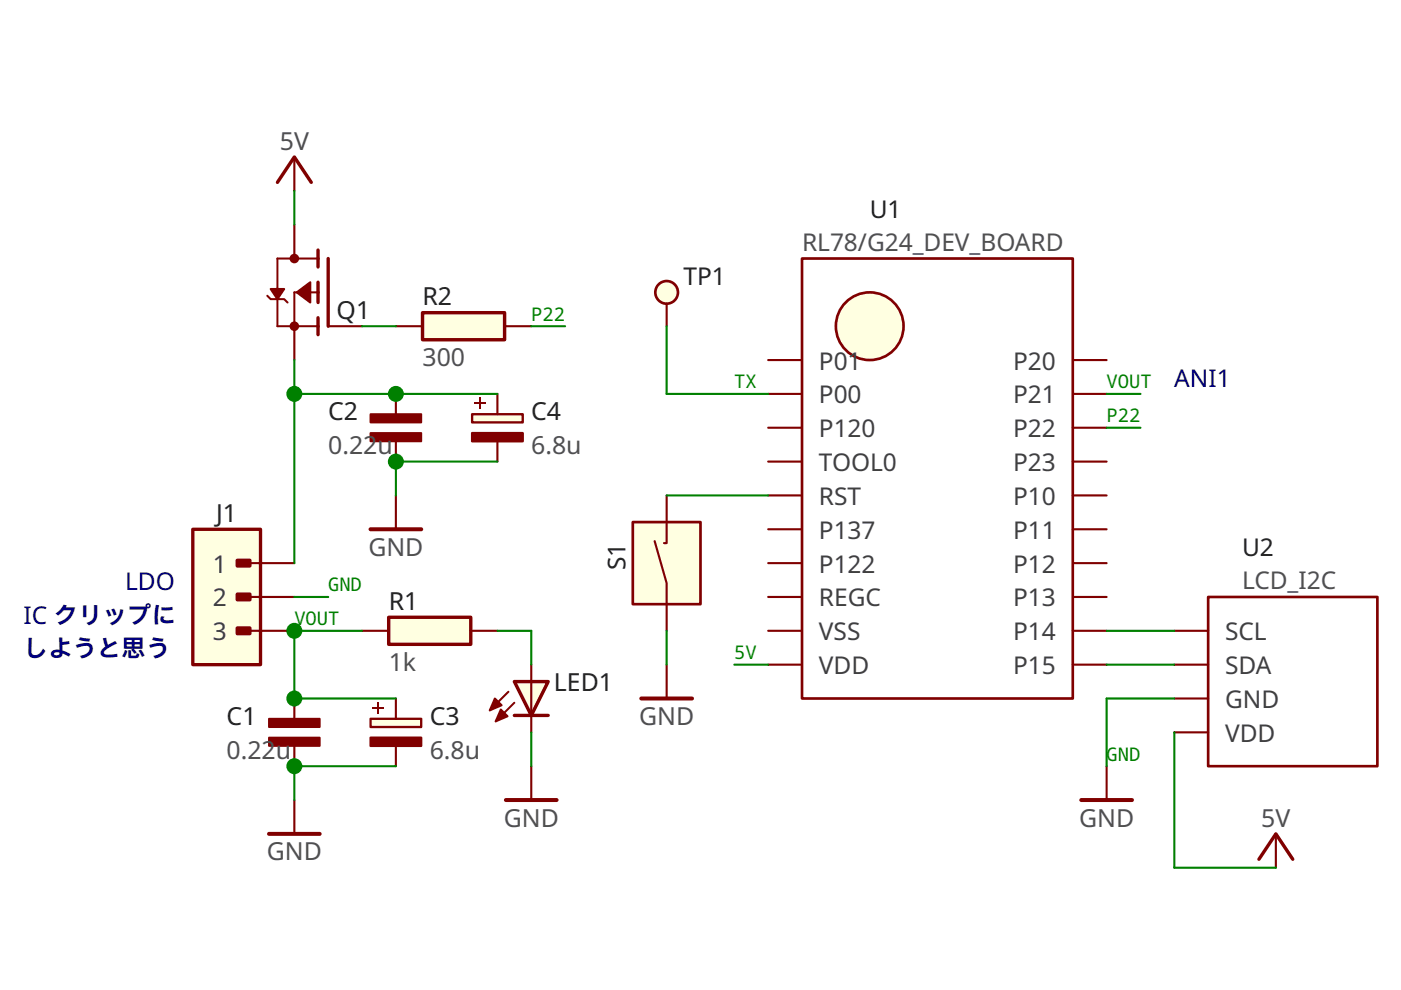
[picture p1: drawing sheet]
<svg xmlns="http://www.w3.org/2000/svg" width="297mm" height="210mm" viewBox="0 0 297 210" stroke-linecap="round" stroke-linejoin="round" font-family="sans-serif">
<circle cx="141.3" cy="62" r="2.4" fill="#ffffe1" stroke="#800000" stroke-width=".57"/>
<path d="M141.3 64.4v4.8M83.9 105v7.2" fill="none" stroke="#800000" stroke-width=".45"/>
<path d="M78.6 112.2h10.7" fill="none" stroke="#800000" stroke-width=".85"/>
<path d="M100.1 87.8h10.7v1.8h-10.7z" fill-rule="evenodd" fill="#ffffe1" stroke="#800000" stroke-width=".49"/>
<path d="M100.1 91.8h10.7v1.8h-10.7z" fill-rule="evenodd" fill="#800000" stroke="#800000" stroke-width=".49"/>
<path d="M100.5 85.5h2.5M101.8 84.3v2.5" fill="none" stroke="#800000" stroke-width=".36"/>
<path d="M105.5 83.5v4.3M105.5 93.6v4.3" fill="none" stroke="#800000" stroke-width=".45"/>
<path d="M134.2 110.7h14.3v17.4h-14.3z" fill-rule="evenodd" fill="#ffffe1" stroke="#800000" stroke-width=".57"/>
<path d="M138.8 114.7l2.5 8.9v10.1M141.3 105v10.2h-.5M112.6 162.5v7.1" fill="none" stroke="#800000" stroke-width=".45"/>
<path d="M107.3 169.6h10.7" fill="none" stroke="#800000" stroke-width=".85"/>
<g fill="#ffffe1" stroke="#800000" stroke-width=".72">
<path d="M67.4 62v2.1z"/>
<path d="M67.4 59.8v2.2z"/>
<path d="M67.4 69.2v1.8z"/>
<path d="M67.4 67.4v1.8z"/>
<path d="M67.4 54.8v1.8z"/>
<path d="M67.4 53v1.8z"/>
<path d="M69.6 54.8v14.4z"/>
</g>
<g fill="#ffffe1" stroke="#800000" stroke-width=".43">
<path d="M62.4 62h5z"/>
<path d="M62.4 62v7.2z"/>
<path d="M62.4 54.8h5z"/>
<path d="M58.8 63.4v5.8z"/>
<path d="M58.8 54.8v8.6z"/>
<path d="M58.8 54.8h3.6z"/>
<path d="M58.8 69.2h8.6z"/>
</g>
<g fill="#800000" stroke="#800000" stroke-width=".43">
<path d="M57.4 61.3h2.9l-1.5 2.1z"/>
<path d="M62.9 62l2.9-2.2v4.3z"/>
</g>
<g fill="#800000">
<circle cx="62.4" cy="54.8" r="1.02"/>
<circle cx="62.4" cy="69.2" r="1.02"/>
</g>
<path d="M56.7 62.7l.7 .7h2.9l.7 .7" fill="none" stroke="#800000" stroke-width=".43"/>
<path d="M62.4 47.6v7.2M62.4 69.2v7.1M69.6 69.2h7.2M249 133.7h7.2M141.3 140.9v7.2M249 155.3h7.2M249 140.9h7.2M249 148.1h7.2" fill="none" stroke="#800000" stroke-width=".45"/>
<path d="M136 148.1h10.7" fill="none" stroke="#800000" stroke-width=".85"/>
<path d="M256.2 126.6h35.8v35.9h-35.8z" fill="none" stroke="#800000" stroke-width=".57"/>
<circle cx="184.4" cy="69.2" r="7.2" fill="#ffffe1" stroke="#800000" stroke-width=".57"/>
<path d="M170 54.8h57.4v93.3h-57.4z" fill="none" stroke="#800000" stroke-width=".57"/>
<g fill="none" stroke="#800000" stroke-width=".45">
<path d="M162.9 76.3h7.1M227.4 76.3h7.2M83.9 83.5v4.3M83.9 93.6v4.3M162.9 90.7h7.1M162.9 83.5h7.1M162.9 97.9h7.1M227.4 90.7h7.2M227.4 83.5h7.2M227.4 97.9h7.2M162.9 112.2h7.1M162.9 119.4h7.1"/>
<path d="M162.9 105h7.1M227.4 112.2h7.2M227.4 119.4h7.2M227.4 105h7.2M162.9 133.7h7.1M162.9 126.6h7.1M227.4 133.7h7.2M227.4 126.6h7.2M162.9 140.9h7.1M227.4 140.9h7.2M62.4 169.6v7.2M234.6 162.5v7.1"/>
</g>
<path d="M57 176.8h10.8M229.2 169.6h10.8" fill="none" stroke="#800000" stroke-width=".85"/>
<g fill="#800000" stroke="#800000" stroke-width=".42">
<path d="M78.6 87.8h10.7v1.8h-10.7z" fill-rule="evenodd"/>
<path d="M78.6 91.8h10.7v1.8h-10.7z" fill-rule="evenodd"/>
</g>
<path d="M82.4 130.9h17.4v5.7h-17.4z" fill-rule="evenodd" fill="#ffffe1" stroke="#800000" stroke-width=".72"/>
<path d="M62.4 33.3v7.2M76.8 133.7h5.6M99.8 133.7h5.7M62.4 148.1v4.3M62.4 158.1v4.4" fill="none" stroke="#800000" stroke-width=".45"/>
<g fill="#800000" stroke="#800000" stroke-width=".42">
<path d="M57 152.4h10.8v1.7h-10.8z" fill-rule="evenodd"/>
<path d="M57 156.4h10.8v1.7h-10.8z" fill-rule="evenodd"/>
</g>
<path d="M58.8 38.7l3.6-5.4 3.6 5.4" fill="none" stroke="#800000" stroke-width=".72"/>
<path d="M78.6 152.4h10.7v1.7h-10.7z" fill-rule="evenodd" fill="#ffffe1" stroke="#800000" stroke-width=".49"/>
<path d="M78.6 156.4h10.7v1.7h-10.7z" fill-rule="evenodd" fill="#800000" stroke="#800000" stroke-width=".49"/>
<path d="M79 150.1h2.5M80.2 148.8v2.6" fill="none" stroke="#800000" stroke-width=".36"/>
<path d="M83.9 148.1v4.3M83.9 158.1v4.4" fill="none" stroke="#800000" stroke-width=".45"/>
<path d="M40.9 112.2h14.3v28.7h-14.3z" fill-rule="evenodd" fill="#ffffe1" stroke="#800000" stroke-width=".71"/>
<g fill="#800000" stroke="#800000" stroke-width=".71">
<path d="M50.3 118.8h2.7v1.2h-2.7z" fill-rule="evenodd"/>
<path d="M50.3 126h2.7v1.2h-2.7z" fill-rule="evenodd"/>
<path d="M50.3 133.1h2.7v1.2h-2.7z" fill-rule="evenodd"/>
</g>
<path d="M51.6 119.4h10.8M51.6 126.6h10.8M51.6 133.7h10.8M270.5 176.8v7.2" fill="none" stroke="#800000" stroke-width=".45"/>
<path d="M266.9 182.2l3.6-5.4 3.6 5.4" fill="none" stroke="#800000" stroke-width=".72"/>
<g fill="#ffffe1" stroke="#800000" stroke-width=".72">
<path d="M109 144.5h7.2l-3.6 7.2z"/>
<path d="M109 151.7h7.2z"/>
</g>
<path d="M112.6 144.5v7.2z" fill="#ffffe1" stroke="#800000" stroke-width=".45"/>
<g fill="#ffffe1" stroke="#800000" stroke-width=".43">
<path d="M103.8 150.6l4-3.9z"/>
<path d="M109 149l-3.9 3.9z"/>
</g>
<g fill="#800000" stroke="#800000" stroke-width=".43">
<path d="M104.9 148.1l1.5 1.4-2.6 1.1z"/>
<path d="M106.2 150.4l1.4 1.5-2.5 1z"/>
</g>
<path d="M112.6 140.9v3.6M112.6 151.7v3.6" fill="none" stroke="#800000" stroke-width=".45"/>
<path d="M89.6 66.3h17.4v5.7h-17.4z" fill-rule="evenodd" fill="#ffffe1" stroke="#800000" stroke-width=".72"/>
<path d="M83.9 69.2h5.7M107 69.2h5.6" fill="none" stroke="#800000" stroke-width=".45"/>
<g fill="none" stroke="#008000" stroke-width=".45">
<path d="M62.4 40.5v7.1M62.4 76.3v43.1M76.8 69.2h7.1M112.6 69.2h7.2M141.3 69.2v14.3h21.6M62.4 83.5h43.1M105.5 97.9h-21.6v7.1M234.6 83.5h7.2M234.6 90.7h7.2M141.3 105h21.6M62.4 126.6h7.2M76.8 133.7h-14.4v14.4h21.5"/>
<path d="M105.5 133.7h7.1v7.2M141.3 133.7v7.2M234.6 133.7h14.4M112.6 155.3v7.2M155.7 140.9h7.2M234.6 140.9h14.4M249 148.1h-14.4v14.4M249 155.3v28.7h21.5M83.9 162.5h-21.5v7.1"/>
</g>
<g fill="#008000">
<circle cx="83.9" cy="97.9" r="1.7"/>
<circle cx="83.9" cy="83.5" r="1.7"/>
<circle cx="62.4" cy="162.5" r="1.7"/>
<circle cx="62.4" cy="148.1" r="1.7"/>
<circle cx="62.4" cy="133.7" r="1.7"/>
<circle cx="62.4" cy="83.5" r="1.7"/>
</g>
<g font-size="5.3" fill="#505050">
<text x="59.3" y="31.7">5V</text>
<text x="89.6" y="77.7">300</text>
<text x="69.6" y="96.3">0.22u</text>
<text x="112.6" y="96.3">6.8u</text>
<text x="78.1" y="117.9">GND</text>
<text x="82.4" y="142.2">1k</text>
<text x="135.5" y="153.7">GND</text>
<text x="48.1" y="160.9">0.22u</text>
<text x="91.1" y="160.9">6.8u</text>
<text x="106.8" y="175.3">GND</text>
<text x="228.8" y="175.3">GND</text>
<text x="267.4" y="175.3">5V</text>
<text x="56.6" y="182.4">GND</text>
</g>
<g font-size="5.3" fill="#202020">
<text x="89.6" y="64.8">R2</text>
<text x="71.4" y="67.6">Q1</text>
<text x="69.6" y="89.1">C2</text>
<text x="112.6" y="89.1">C4</text>
<text x="45.8" y="110.7">J1</text>
<text x="82.4" y="129.3">R1</text>
<text x="117.4" y="146.6">LED1</text>
<text x="48.1" y="153.7">C1</text>
<text x="91.1" y="153.7">C3</text>
</g>
<g font-size="5.2" fill="#202020">
<text x="184.4" y="46.1">U1</text>
<text x="144.9" y="60.5">TP1</text>
<text x="263.3" y="117.9">U2</text>
<text x="132.6" y="120.9" transform="rotate(-90 132.6 120.9)">S1</text>
</g>
<g font-size="5.2" fill="#505050">
<text x="170" y="53.2">RL78/G24_DEV_BOARD</text>
<text x="263.3" y="124.9">LCD_I2C</text>
</g>
<g font-size="5.2" fill="#404040">
<text x="173.6" y="78.4">P01</text>
<text x="214.8" y="78.4">P20</text>
<text x="173.6" y="85.5">P00</text>
<text x="214.8" y="85.5">P21</text>
<text x="173.6" y="92.7">P120</text>
<text x="214.8" y="92.7">P22</text>
<text x="173.6" y="99.9">TOOL0</text>
<text x="214.8" y="99.9">P23</text>
<text x="173.6" y="107.1">RST</text>
<text x="214.8" y="107.1">P10</text>
<text x="173.6" y="114.2">P137</text>
<text x="214.8" y="114.2">P11</text>
<text x="45.1" y="121.4">1</text>
<text x="173.6" y="121.4">P122</text>
<text x="214.8" y="121.4">P12</text>
<text x="45.1" y="128.6">2</text>
<text x="173.6" y="128.6">REGC</text>
<text x="214.8" y="128.6">P13</text>
<text x="45.1" y="135.8">3</text>
<text x="173.6" y="135.8">VSS</text>
<text x="214.8" y="135.8">P14</text>
<text x="259.7" y="135.8">SCL</text>
<text x="173.6" y="142.9">VDD</text>
<text x="214.8" y="142.9">P15</text>
<text x="259.7" y="142.9">SDA</text>
<text x="259.7" y="150.1">GND</text>
<text x="259.7" y="157.3">VDD</text>
</g>
<g font-size="5.2" fill="#000080">
<text x="249" y="82">ANI1</text>
<text x="26.5" y="125.1">LDO</text>
<text x="5" y="132.3">IC クリップに</text>
<text x="5" y="139.4">しようと思う</text>
</g>
<g font-size="4" fill="#008000">
<text x="112.6" y="68">P22</text>
<text x="155.7" y="82.3">TX</text>
<text x="234.6" y="82.3">VOUT</text>
<text x="234.6" y="89.5">P22</text>
<text x="69.6" y="125.4">GND</text>
<text x="62.4" y="132.6">VOUT</text>
<text x="155.7" y="139.8">5V</text>
<text x="234.6" y="161.3">GND</text>
</g>
</svg>
